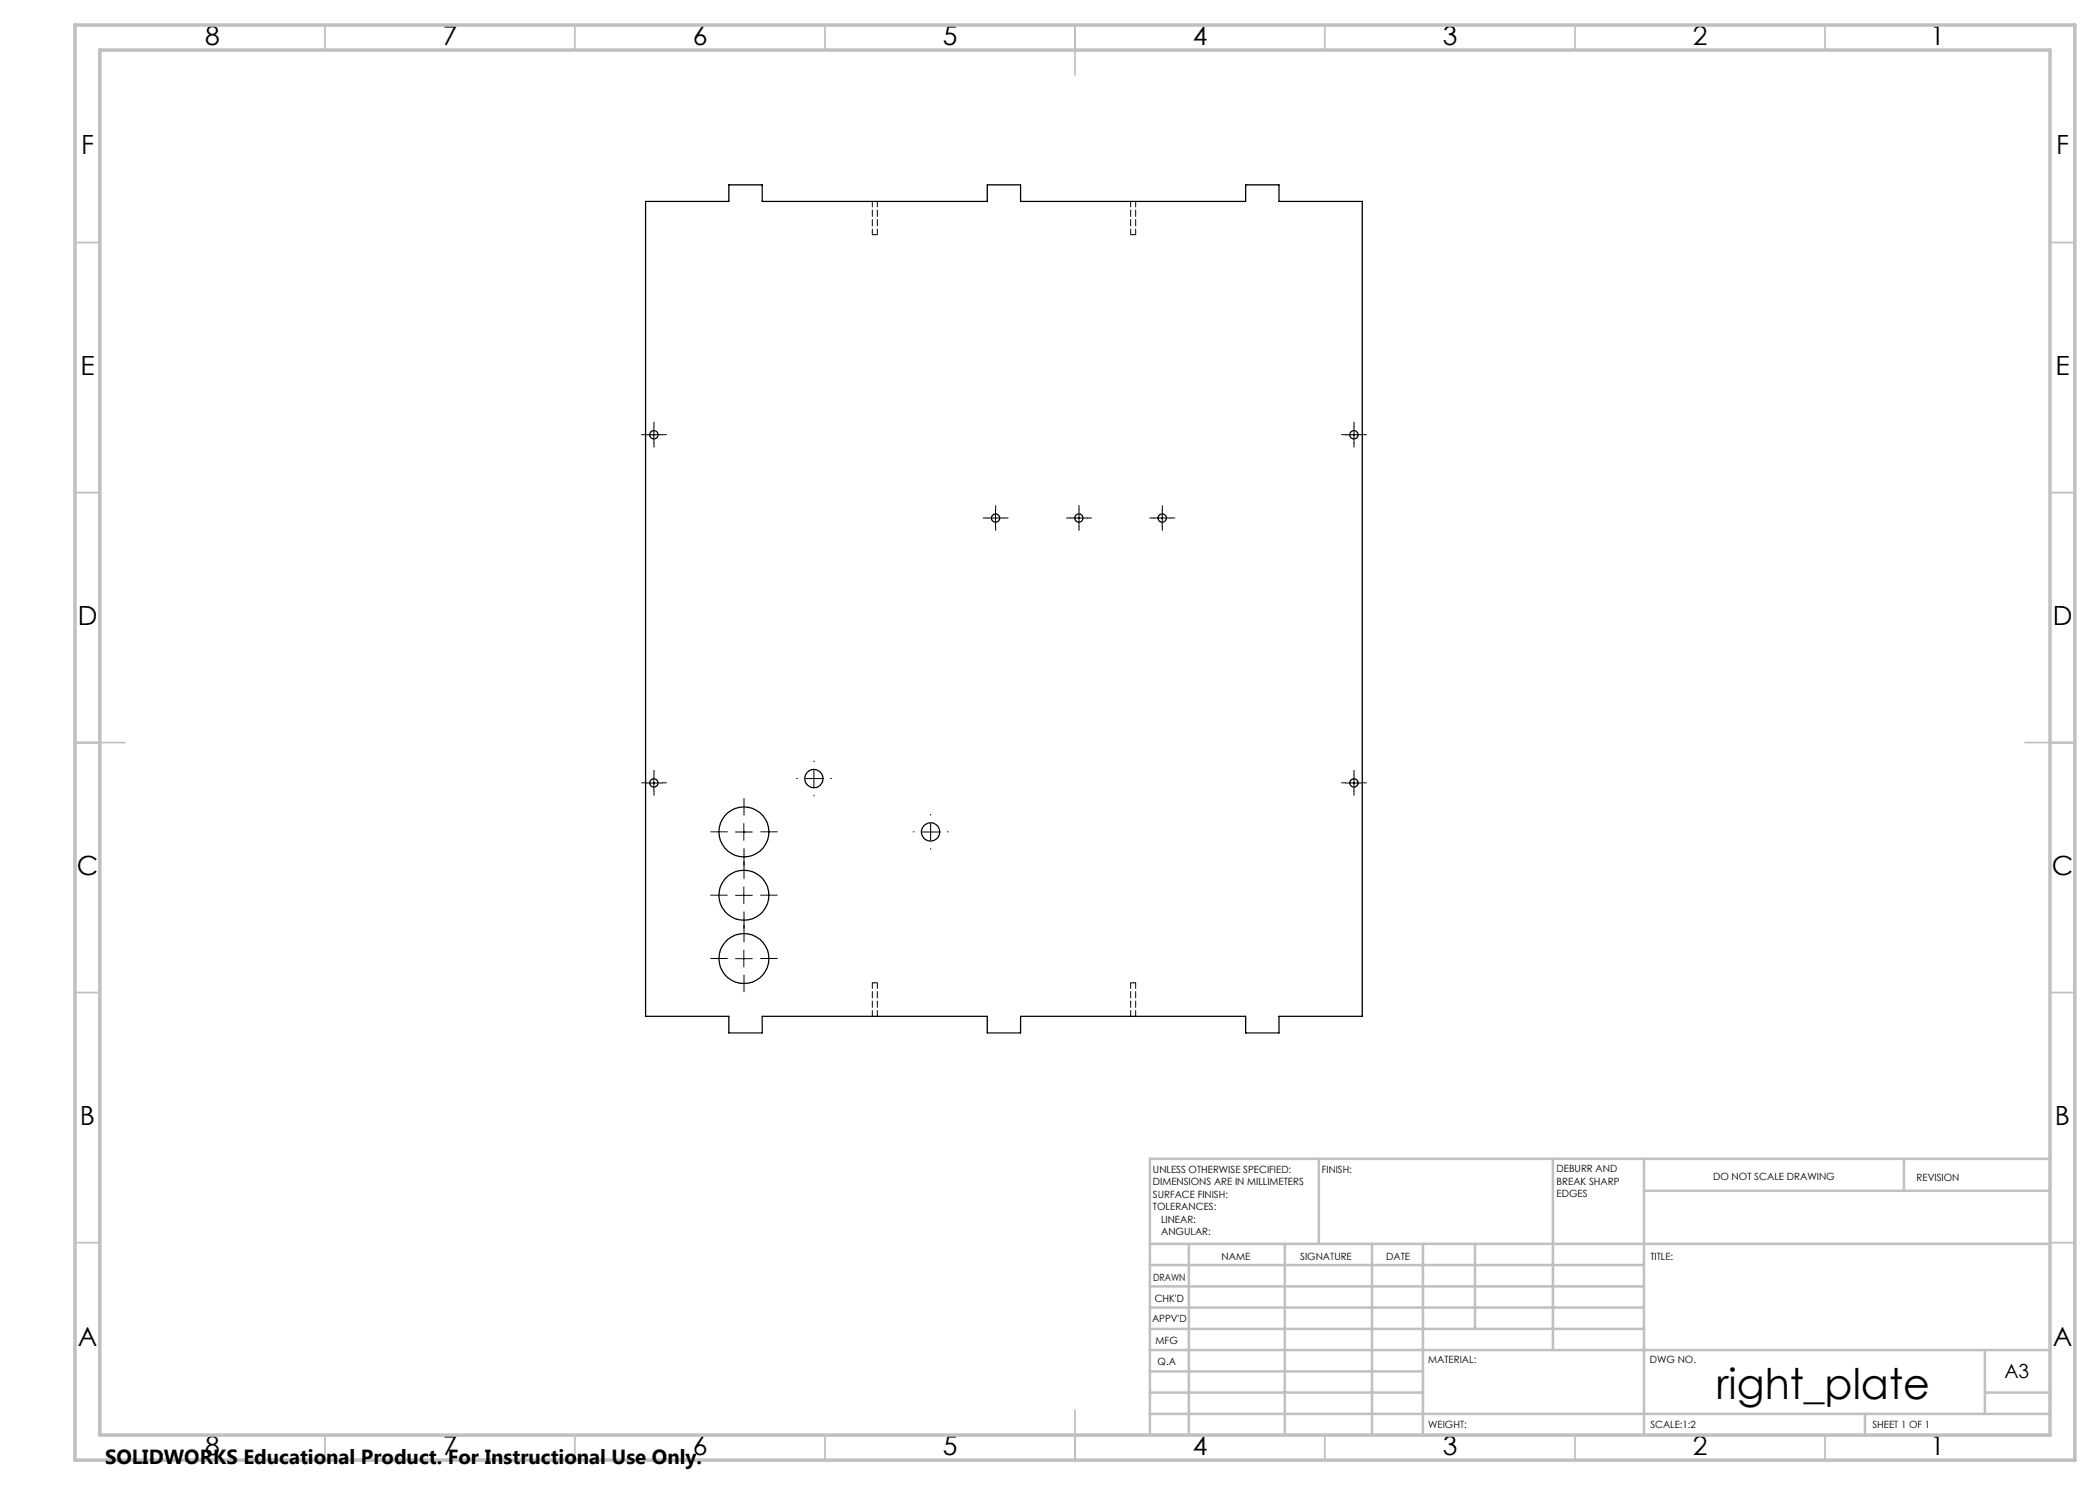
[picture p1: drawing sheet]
<svg xmlns="http://www.w3.org/2000/svg" width="420mm" height="297mm" viewBox="0 0 420 297" stroke-linecap="round" stroke-linejoin="round" font-family="sans-serif">
<g fill="none" stroke="#000" stroke-width=".2" stroke-dasharray="15.2 1.3 1.3 1.3">
<path d="M129.1 86.9h-.8M130.8 85.3v-.9M130.8 88.6v.8M132.5 86.9h.8M269.1 86.9h-.8M270.8 85.3v-.9M270.8 88.6v.8M272.5 86.9h.8M197.5 103.6h-.9M199.1 101.9v-.8M199.1 105.3v.8M200.8 103.6h.8"/>
<path d="M214.1 103.6h-.8M215.8 101.9v-.8M215.8 105.3v.8M217.5 103.6h.8M230.8 103.6h-.8M232.5 101.9v-.8M232.5 105.3v.8M234.1 103.6h.9M129.1 156.6h-.8M130.8 154.9v-.8M130.8 158.2v.9M132.5 156.6h.8"/>
<path d="M159.5 155.7h-.2M162.8 152.4v-.2M162.8 159v.2M166.1 155.7h.2M269.1 156.6h-.8M270.8 154.9v-.8M270.8 158.2v.9M272.5 156.6h.8M145.5 179h-3.4M145.5 166.4h-3.4M148.8 175.7v-3.3M148.8 163v-3.3"/>
<path d="M148.8 169.7v3.3M152.1 179h3.4M152.1 166.4h3.4M182.8 166.4h-.2M186.1 163v-.1M186.1 169.7v.2M189.5 166.4h.1M145.5 191.7h-3.4M148.8 182.4v3.3M148.8 188.4v-3.4M148.8 195v3.4M152.1 191.7h3.4"/>
</g>
<g fill="none" stroke="#000" stroke-width=".2">
<path d="M129.1 87h3.3M130.8 85.3v3.3M269.1 87h3.4M270.8 85.3v3.3M197.4 103.6h3.4M199.1 101.9v3.4M214.1 103.6h3.4M215.8 101.9v3.4M230.8 103.6h3.3M232.4 101.9v3.4M129.1 156.6h3.3M130.8 154.9v3.4"/>
<path d="M161.1 155.7h3.4M162.8 154.1v3.3M269.1 156.6h3.4M270.8 154.9v3.4M147.1 166.4h3.4M147.1 179.1h3.4M148.8 164.7v3.4M148.8 177.4v3.3M184.4 166.4h3.4M186.1 164.7v3.4M147.1 191.7h3.4M148.8 190v3.4"/>
</g>
<g fill="none" stroke="#c0c0c0" stroke-width=".35">
<path d="M65 5v5M115 5v5M165 5v5M215 5v10M265 5v5M315 5v5M365 5v5M15 48.5h5M410 48.5h5M15 98.5h5M410 98.5h5M15 148.5h10"/>
<path d="M405 148.5h10M15 198.5h5M410 198.5h5M15 248.5h5M410 248.5h5M65 287v5M115 287v5M165 287v5M215 282v10M265 287v5M315 287v5M365 287v5"/>
</g>
<g fill="none" stroke="#c0c0c0" stroke-width=".5">
<path d="M263.8 231.8v17M310.6 231.8v38.2M328.8 231.8v55.2M328.8 238.2h81.2M380.8 231.8v6.4M410 231.8h-180v55.2M230 248.8h180M230 257.3h98.8M230 253h98.8M237.8 248.8v38.2M257 248.8v38.2M274.4 248.8v38.2"/>
<path d="M284.6 248.8v38.2M295 248.8v17M230 265.8h98.8M230 261.5h98.8M230 278.5h54.6M230 274.3h54.6M230 270h180M397 278.5h13M397 270v12.8M230 282.8h180M373 282.8v4.2"/>
</g>
<path d="M15 5h400v287h-400zM20 10h390v277h-390z" fill="none" stroke="#c0c0c0" stroke-width=".7"/>
<g fill="none" stroke="#000" stroke-width=".25">
<path d="M129.1 40.3h16.7v-3.3h6.6v3.3h45v-3.3h6.7v3.3h45v-3.3h6.7v3.3h16.7v163h-16.7v3.3h-6.7v-3.3h-45v3.3h-6.7v-3.3h-45v3.3h-6.6v-3.3h-16.7z"/>
<circle cx="130.8" cy="87" r=".83"/>
<circle cx="270.8" cy="86.9" r=".84"/>
<circle cx="199.1" cy="103.6" r=".83"/>
<circle cx="215.8" cy="103.6" r=".84"/>
<circle cx="232.4" cy="103.6" r=".84"/>
<circle cx="130.8" cy="156.6" r=".82"/>
<circle cx="162.8" cy="155.7" r="1.83"/>
<circle cx="270.8" cy="156.6" r=".83"/>
<circle cx="148.8" cy="179" r="5"/>
<circle cx="148.8" cy="166.4" r="5"/>
<circle cx="186.1" cy="166.4" r="1.83"/>
<circle cx="148.8" cy="191.7" r="5"/>
</g>
<path d="M174.5 46.9h.5M175 46.9h.5M226.1 46.9h.5M226.6 46.9h.5M174.5 196.6h.5M175 196.6h.5M226.1 196.6h.5M226.6 196.6h.5" fill="none" stroke="#000" stroke-width=".2" stroke-dasharray="1.3 .6"/>
<path d="M174.5 40.3v6.6M175.5 46.9v-6.6M226.1 40.3v6.6M227.1 46.9v-6.6M174.5 196.6v6.6M226.1 196.6v6.6M175.5 203.2v-6.6M227.1 203.2v-6.6" fill="none" stroke="#000" stroke-width=".2" stroke-dasharray="1.3 .6" stroke-dashoffset=".2"/>
<text font-size="8.5" x="343.2" y="279.7">right_plate</text>
<g font-size="5.3">
<text x="41" y="9">8</text>
<text x="88.5" y="9">7</text>
<text x="138.5" y="9">6</text>
<text x="188.5" y="9">5</text>
<text x="238.5" y="9">4</text>
<text x="288.5" y="9">3</text>
<text x="338.5" y="9">2</text>
<text x="386" y="9">1</text>
<text x="16.2" y="30.8">F</text>
<text x="411.2" y="30.8">F</text>
<text x="16.1" y="75">E</text>
<text x="411.1" y="75">E</text>
<text x="15.5" y="125">D</text>
<text x="410.5" y="125">D</text>
<text x="15.4" y="175">C</text>
<text x="410.4" y="175">C</text>
<text x="16" y="225">B</text>
<text x="411" y="225">B</text>
<text x="15.5" y="269.3">A</text>
<text x="410.5" y="269.3">A</text>
<text x="41" y="291">8</text>
<text x="88.5" y="291">7</text>
<text x="138.5" y="291">6</text>
<text x="188.5" y="291">5</text>
<text x="238.5" y="291">4</text>
<text x="288.5" y="291">3</text>
<text x="338.5" y="291">2</text>
<text x="386" y="291">1</text>
</g>
<text font-size="4.1" x="21" y="292.8">SOLIDWORKS Educational Product. For Instructional Use Only.</text>
<text font-size="3.9" x="400.9" y="275.5">A3</text>
<g font-size="2">
<text x="230.6" y="234.6">UNLESS OTHERWISE SPECIFIED:</text>
<text x="230.6" y="237.1">DIMENSIONS ARE IN MILLIMETERS</text>
<text x="230.6" y="239.6">SURFACE FINISH:</text>
<text x="264.4" y="234.6">FINISH:</text>
<text x="311.3" y="234.5">DEBURR AND</text>
<text x="311.3" y="237">BREAK SHARP</text>
<text x="311.3" y="239.5">EDGES</text>
<text x="342.6" y="236">DO NOT SCALE DRAWING</text>
<text x="383.3" y="236.2">REVISION</text>
<text x="230.6" y="242.1">TOLERANCES:</text>
<text x="232.2" y="244.6">LINEAR:</text>
<text x="232.2" y="247.1">ANGULAR:</text>
<text x="244.3" y="252">NAME</text>
<text x="260" y="251.9">SIGNATURE</text>
<text x="277.2" y="251.9">DATE</text>
<text x="330.1" y="251.9">TITLE:</text>
<text x="230.6" y="256.1">DRAWN</text>
<text x="230.9" y="260.3">CHK'D</text>
<text x="230.4" y="264.4">APPV'D</text>
<text x="231.1" y="268.8">MFG</text>
<text x="231.5" y="273">Q.A</text>
<text x="285.6" y="272.5">MATERIAL:</text>
<text x="330" y="272.5">DWG NO.</text>
<text x="285.6" y="285.5">WEIGHT:</text>
<text x="330.1" y="285.6">SCALE:1:2</text>
<text x="374.5" y="285.6">SHEET 1 OF 1</text>
</g>
</svg>
